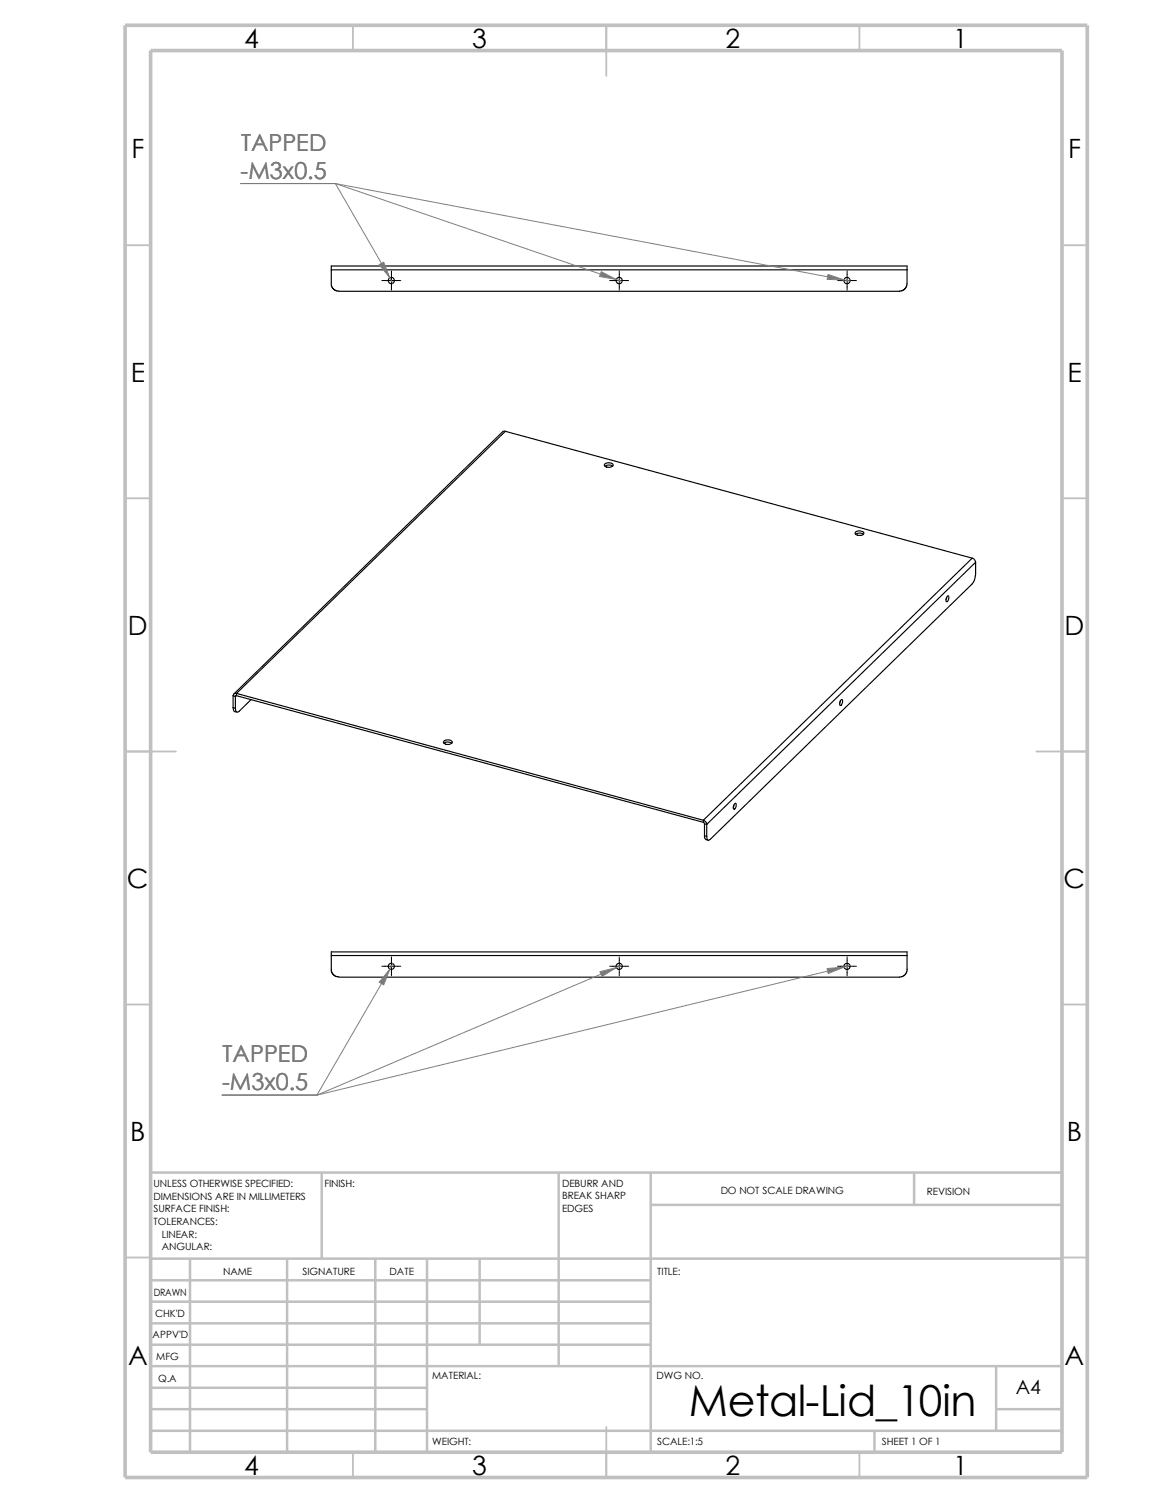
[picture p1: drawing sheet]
<svg xmlns="http://www.w3.org/2000/svg" width="216mm" height="279mm" viewBox="0 0 216 279" stroke-linecap="round" stroke-linejoin="round" font-family="sans-serif">
<g fill="none" stroke="#c0c0c0" stroke-width=".34">
<path d="M65.6 4.7v4.7M112.6 4.7v9.4M159.7 4.7v4.7M23.2 45.6h4.8M197.3 45.6h4.7M23.2 92.6h4.8M197.3 92.6h4.7M23.2 139.7h9.5M192.6 139.7h9.4M23.2 186.7h4.8M197.3 186.7h4.7M23.2 233.8h4.8"/>
<path d="M197.3 233.8h4.7M65.6 270v4.7M112.6 265.3v9.4M159.7 270v4.7"/>
</g>
<g fill="none" stroke="#c0c0c0" stroke-width=".47">
<path d="M59.8 218v16M103.8 218v36M120.9 218v52M169.8 218v6M197.3 218h-169.3v52M28 238h92.9M28 234h169.3M35.3 234v36M53.3 234v36M69.7 234v36M79.3 234v36M89.1 234v16"/>
<path d="M120.9 224h76.4M28 254h169.3M28 258h51.3M28 246h92.9M28 242h92.9M28 250h92.9M185.1 254v12M28 262h51.3M28 266h169.3M162.5 266v4M185.1 262h12.2"/>
</g>
<path d="M23.2 4.7h178.8v270h-178.8zM28 9.4h169.3v260.6h-169.3z" fill="none" stroke="#c0c0c0" stroke-width=".68" stroke-linecap="butt"/>
<g fill="none" stroke="#000" stroke-width=".21">
<path d="M61.6 50.2v-.8h106.9v.8M61.6 50.2v3l.5 .6 .8 .3h104.2l.9-.3 .4-.6 .1-3M61.6 50.2h106.9M93.9 80.2h-.5l-49.9 48.8M93.9 80.2l-50 48.7M93.9 80.2l86.7 23.6M112.4 86.3l.6-.3a.7 .7 0 0 1 .9 .5 1.08 1.08 0 0 1-1.6-.1zM112.4 86.7l.6-.3 .8 .3M158.9 99a1.13 1.13 0 0 1 1.6 .1 .96 .96 0 0 1-1.6 0zM159 99.3l.6-.2 .8 .2M175.9 111l-.1 .5M176 110.8l.1-.1a.75 .75 0 0 1-.2 1.1l-.1-.4z"/>
<path d="M180.6 103.8l-49.9 48.7M180.6 103.8l.4 .1 .3 .6M181.3 104.5v2.2a3.1 3.1 0 0 1-.7 1.9l-48.6 47.4-.3 .2-.2-.1-.2-.6M181.3 104.5l-50 48.7M43.3 131.6l.2 .6 .5 .2M43.3 129.3l.4 .2M43.3 131.6l.4 .1M43.3 129.3v2.3M43.7 129.5v2.2M43.9 129.3l-.2 .2M43.9 128.9a.46 .46 0 0 0-.6 .4M43.9 128.9l86.8 23.6"/>
<path d="M43.9 129.3l86.8 23.6M43.9 128.9v.4M46.7 130l-2.4 2.3-.4-.1-.2-.5M82.5 138.2l.1-.1a1.31 1.31 0 0 1 1.3 .1M82.6 137.7l.8-.2a.58 .58 0 0 1 .6 .5 1.07 1.07 0 0 1-1.6 0zM156.1 130.3l-.1 .5M156.3 130.1l.1-.1a.68 .68 0 0 1-.3 1.1v-.7zM130.7 152.5a.81 .81 0 0 1 .6 .7M130.7 152.9l.2 .3M130.7 152.5v.4M130.9 155.4l.2 .6 .5 .2M130.9 153.2h.4"/>
<path d="M130.9 155.4l.4 .1M130.9 153.2v2.2M131.3 153.2v2.3M136.4 149.6l-.1 .5M136.5 149.4l.1-.1a.68 .68 0 0 1-.3 1.1v-.7zM61.6 177.6v3.1l.5 .6 .8 .3M61.6 177.6h106.9M168.5 177.6v2.6M168.5 177.6v-.6h-106.9v.6M168.6 180.2l-.1 .5-.4 .5-.5 .4-.5 .1h-104.2"/>
<circle cx="72.7" cy="52.2" r=".58"/>
<circle cx="115" cy="52.2" r=".58"/>
<circle cx="157.4" cy="52.2" r=".58"/>
<circle cx="72.7" cy="179.6" r=".57"/>
<circle cx="115" cy="179.6" r=".57"/>
<circle cx="157.4" cy="179.6" r=".57"/>
</g>
<path d="M71 52.2h3.5M72.7 50.4v3.5M113.3 52.2h3.5M115.1 50.4v3.5M155.6 52.2h3.5M157.4 50.4v3.5M71 179.6h3.5M72.7 177.9v3.5M113.3 179.6h3.5M115.1 177.9v3.5M155.6 179.6h3.5M157.4 177.9v3.5" fill="none" stroke="#000" stroke-width=".19"/>
<path d="M44.7 34.1h17.6M62.3 34.1l10.7 18.6M62.3 34.1l53.3 18.2M62.3 34.1l95.6 18.1M73 179.1l-14.1 24.5M115.6 179.4l-56.7 24.2M157.9 179.5l-99 24.1M41.3 203.6h17.6" fill="none" stroke="#808080" stroke-width=".19"/>
<g fill="#808080" stroke="#808080" stroke-width=".19">
<path d="M70.4 49.2l.9-.5 1.1 2.9z"/>
<path d="M111.7 50.5l2.8 1.4-3.1-.5z"/>
<path d="M153.8 51l3 1-3.1-.1z"/>
<path d="M111.5 180.6l3-.7-2.7 1.6z"/>
<path d="M72.4 180.2l-1.1 2.9-.9-.5z"/>
<path d="M153.7 180l3.1-.2-2.9 1.2z"/>
</g>
<text font-size="7.9" x="128" y="263.1">Metal-Lid_10in</text>
<g font-size="4.9">
<text x="45.4" y="9">4</text>
<text x="87.7" y="9">3</text>
<text x="134.8" y="9">2</text>
<text x="177.1" y="9">1</text>
<text x="24.4" y="29.4">F</text>
<text x="198.4" y="29.4">F</text>
<text x="24.3" y="71.1">E</text>
<text x="198.3" y="71.1">E</text>
<text x="23.7" y="118.1">D</text>
<text x="197.8" y="118.1">D</text>
<text x="23.6" y="165.1">C</text>
<text x="197.6" y="165.1">C</text>
<text x="24.2" y="212.2">B</text>
<text x="198.2" y="212.2">B</text>
<text x="23.8" y="253.8">A</text>
<text x="197.8" y="253.8">A</text>
<text x="45.4" y="274.3">4</text>
<text x="87.7" y="274.3">3</text>
<text x="134.8" y="274.3">2</text>
<text x="177.1" y="274.3">1</text>
</g>
<g font-size="4.4" fill="#808080">
<text x="44.8" y="28">TAPPED</text>
<text x="44.7" y="33.2">-M3x0.5</text>
<text x="41.4" y="197.4">TAPPED</text>
<text x="41.3" y="202.7">-M3x0.5</text>
</g>
<text font-size="3.6" x="188.7" y="259.2">A4</text>
<g font-size="1.9">
<text x="28.5" y="220.7">UNLESS OTHERWISE SPECIFIED:</text>
<text x="60.3" y="220.7">FINISH:</text>
<text x="104.4" y="220.6">DEBURR AND</text>
<text x="133.9" y="222">DO NOT SCALE DRAWING</text>
<text x="28.5" y="227.8">TOLERANCES:</text>
<text x="28.5" y="223.1">DIMENSIONS ARE IN MILLIMETERS</text>
<text x="28.5" y="225.4">SURFACE FINISH:</text>
<text x="104.4" y="225.3">EDGES</text>
<text x="104.4" y="223">BREAK SHARP</text>
<text x="172.2" y="222.2">REVISION</text>
<text x="30.1" y="230.1">LINEAR:</text>
<text x="30.1" y="232.5">ANGULAR:</text>
<text x="41.4" y="237.1">NAME</text>
<text x="56.2" y="237">SIGNATURE</text>
<text x="72.4" y="237">DATE</text>
<text x="122.1" y="237">TITLE:</text>
<text x="28.6" y="241">DRAWN</text>
<text x="28.8" y="244.9">CHK'D</text>
<text x="28.4" y="248.8">APPV'D</text>
<text x="29" y="252.9">MFG</text>
<text x="29.4" y="256.8">Q.A</text>
<text x="80.3" y="256.4">MATERIAL:</text>
<text x="122" y="256.4">DWG NO.</text>
<text x="80.3" y="268.6">WEIGHT:</text>
<text x="122.1" y="268.7">SCALE:1:5</text>
<text x="163.9" y="268.7">SHEET 1 OF 1</text>
</g>
</svg>
